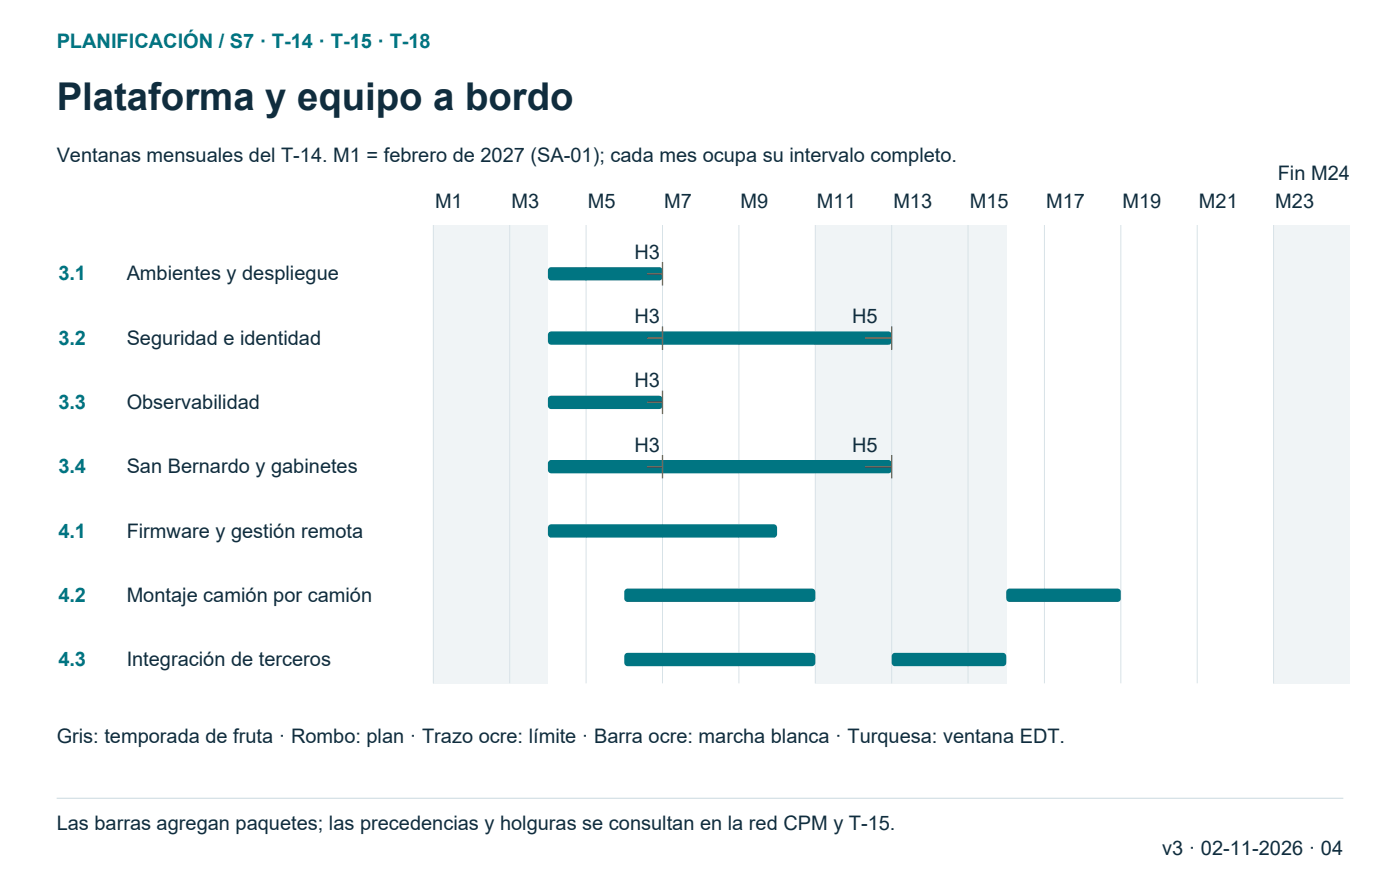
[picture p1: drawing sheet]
<svg xmlns="http://www.w3.org/2000/svg" width="296mm" height="185mm" viewBox="0 0 296 185" stroke-linecap="round" stroke-linejoin="round" font-family="sans-serif">
<path d="M91.7 47.6h8.1v97h-8.1z" fill-rule="evenodd" fill="#f0f4f6"/>
<path d="M91.7 47.6v97" fill="none" stroke="#d7e2e7" stroke-width=".21"/>
<g fill="#f0f4f6">
<path d="M99.8 47.6h8.1v97h-8.1z" fill-rule="evenodd"/>
<path d="M107.9 47.6h8.1v97h-8.1z" fill-rule="evenodd"/>
</g>
<path d="M107.9 47.6v97M124.1 47.6v97M140.2 47.6v97M156.4 47.6v97" fill="none" stroke="#d7e2e7" stroke-width=".21"/>
<path d="M172.6 47.6h8.1v97h-8.1z" fill-rule="evenodd" fill="#f0f4f6"/>
<path d="M172.6 47.6v97" fill="none" stroke="#d7e2e7" stroke-width=".21"/>
<g fill="#f0f4f6">
<path d="M180.7 47.6h8v97h-8z" fill-rule="evenodd"/>
<path d="M188.7 47.6h8.1v97h-8.1z" fill-rule="evenodd"/>
</g>
<path d="M188.7 47.6v97" fill="none" stroke="#d7e2e7" stroke-width=".21"/>
<g fill="#f0f4f6">
<path d="M196.8 47.6h8.1v97h-8.1z" fill-rule="evenodd"/>
<path d="M204.9 47.6h8.1v97h-8.1z" fill-rule="evenodd"/>
</g>
<path d="M204.9 47.6v97M221.1 47.6v97M237.2 47.6v97M253.4 47.6v97" fill="none" stroke="#d7e2e7" stroke-width=".21"/>
<path d="M269.6 47.6h8.1v97h-8.1z" fill-rule="evenodd" fill="#f0f4f6"/>
<path d="M269.6 47.6v97" fill="none" stroke="#d7e2e7" stroke-width=".21"/>
<path d="M277.7 47.6h8.1v97h-8.1z" fill-rule="evenodd" fill="#f0f4f6"/>
<g fill="#007582">
<path d="M116.2 56.8l.5-.3h22.8a.71 .71 0 0 1 .7 .8v1.4a.71 .71 0 0 1-.7 .7h-22.8a.71 .71 0 0 1-.7-.7v-1.4z" fill-rule="evenodd"/>
<path d="M137 56.9l1.1 1.1-1.1 1-1.1-1z" fill-rule="evenodd"/>
</g>
<path d="M137 58h3.2M140.2 55.5v4.9" fill="none" stroke="#9b5a00" stroke-width=".28"/>
<g fill="#007582">
<path d="M116.2 70.4l.5-.2h71.3a.71 .71 0 0 1 .7 .7v1.4a.71 .71 0 0 1-.7 .7h-71.3a.71 .71 0 0 1-.7-.7v-1.4z" fill-rule="evenodd"/>
<path d="M137 70.5l1.1 1.1-1.1 1-1.1-1z" fill-rule="evenodd"/>
</g>
<path d="M137 71.6h3.2M140.2 69.1v4.9" fill="none" stroke="#9b5a00" stroke-width=".28"/>
<path d="M183.1 70.5l1 1.1-1 1-1.1-1z" fill-rule="evenodd" fill="#007582"/>
<path d="M183.1 71.6h5.6M188.7 69.1v4.9" fill="none" stroke="#9b5a00" stroke-width=".28"/>
<g fill="#007582">
<path d="M116.2 84l.5-.2h22.8a.71 .71 0 0 1 .7 .7v1.4a.71 .71 0 0 1-.7 .7h-22.8a.71 .71 0 0 1-.7-.7v-1.4z" fill-rule="evenodd"/>
<path d="M137 84.1l1.1 1.1-1.1 1-1.1-1z" fill-rule="evenodd"/>
</g>
<path d="M137 85.2h3.2M140.2 82.7v4.9" fill="none" stroke="#9b5a00" stroke-width=".28"/>
<g fill="#007582">
<path d="M116.2 97.6l.5-.2h71.3a.71 .71 0 0 1 .7 .7v1.4a.71 .71 0 0 1-.7 .7h-71.3a.71 .71 0 0 1-.7-.7v-1.4z" fill-rule="evenodd"/>
<path d="M137 97.7l1.1 1.1-1.1 1-1.1-1z" fill-rule="evenodd"/>
</g>
<path d="M137 98.8h3.2M140.2 96.3v4.9" fill="none" stroke="#9b5a00" stroke-width=".28"/>
<path d="M183.1 97.7l1 1.1-1 1-1.1-1z" fill-rule="evenodd" fill="#007582"/>
<path d="M183.1 98.8h5.6M188.7 96.3v4.9" fill="none" stroke="#9b5a00" stroke-width=".28"/>
<g fill="#007582">
<path d="M116.2 111.2l.5-.2h47.1a.71 .71 0 0 1 .7 .7v1.4a.71 .71 0 0 1-.7 .7h-47.1a.71 .71 0 0 1-.7-.7v-1.4z" fill-rule="evenodd"/>
<path d="M132.4 124.8l.5-.2h39a.71 .71 0 0 1 .7 .7v1.4a.71 .71 0 0 1-.7 .7h-39a.71 .71 0 0 1-.8-.7v-1.4z" fill-rule="evenodd"/>
<path d="M213.2 124.8l.5-.2h22.8a.71 .71 0 0 1 .7 .7v1.4a.71 .71 0 0 1-.7 .7h-22.8a.71 .71 0 0 1-.7-.7v-1.4z" fill-rule="evenodd"/>
<path d="M132.4 138.4l.5-.2h39a.71 .71 0 0 1 .7 .7v1.4a.71 .71 0 0 1-.7 .7h-39a.71 .71 0 0 1-.8-.7v-1.4z" fill-rule="evenodd"/>
<path d="M188.9 138.4l.5-.2h22.9a.71 .71 0 0 1 .7 .7v1.4a.71 .71 0 0 1-.7 .7h-22.9a.71 .71 0 0 1-.7-.7v-1.4z" fill-rule="evenodd"/>
</g>
<path d="M12 169h272.3" fill="none" stroke="#d7e2e7" stroke-width=".28"/>
<text font-size="8.1" fill="#102d3e" x="12" y="23.3">Plataforma y equipo a bordo</text>
<g font-size="4.2" fill="#007582">
<text x="12" y="10.2">PLANIFICACIÓN / S7 · T-14 · T-15 · T-18</text>
<text x="12.3" y="59.4">3.1</text>
<text x="12.3" y="73">3.2</text>
<text x="12.3" y="86.6">3.3</text>
<text x="12.3" y="100.2">3.4</text>
<text x="12.3" y="113.8">4.1</text>
<text x="12.3" y="127.4">4.2</text>
<text x="12.3" y="141">4.3</text>
</g>
<g font-size="4.2" fill="#102d3e">
<text x="12" y="34.2">Ventanas mensuales del T-14. M1 = febrero de 2027 (SA-01); cada mes ocupa su intervalo completo.</text>
<text x="270.5" y="38.1">Fin M24</text>
<text x="92.1" y="44.1">M1</text>
<text x="108.2" y="44.1">M3</text>
<text x="124.4" y="44.1">M5</text>
<text x="140.6" y="44.1">M7</text>
<text x="156.8" y="44.1">M9</text>
<text x="172.9" y="44.1">M11</text>
<text x="189.1" y="44.1">M13</text>
<text x="205.3" y="44.1">M15</text>
<text x="221.4" y="44.1">M17</text>
<text x="237.6" y="44.1">M19</text>
<text x="253.8" y="44.1">M21</text>
<text x="269.9" y="44.1">M23</text>
<text x="26.8" y="59.4">Ambientes y despliegue</text>
<text x="134.3" y="54.8">H3</text>
<text x="134.3" y="68.4">H3</text>
<text x="180.4" y="68.4">H5</text>
<text x="26.8" y="73">Seguridad e identidad</text>
<text x="134.3" y="82">H3</text>
<text x="26.8" y="86.6">Observabilidad</text>
<text x="134.3" y="95.6">H3</text>
<text x="180.4" y="95.6">H5</text>
<text x="26.8" y="100.2">San Bernardo y gabinetes</text>
<text x="26.8" y="113.8">Firmware y gestión remota</text>
<text x="26.8" y="127.4">Montaje camión por camión</text>
<text x="26.8" y="141">Integración de terceros</text>
<text x="12" y="157.3">Gris: temporada de fruta · Rombo: plan · Trazo ocre: límite · Barra ocre: marcha blanca · Turquesa: ventana EDT.</text>
<text x="12" y="175.7">Las barras agregan paquetes; las precedencias y holguras se consultan en la red CPM y T-15.</text>
<text x="246" y="181">v3 · 02-11-2026 · 04</text>
</g>
</svg>
